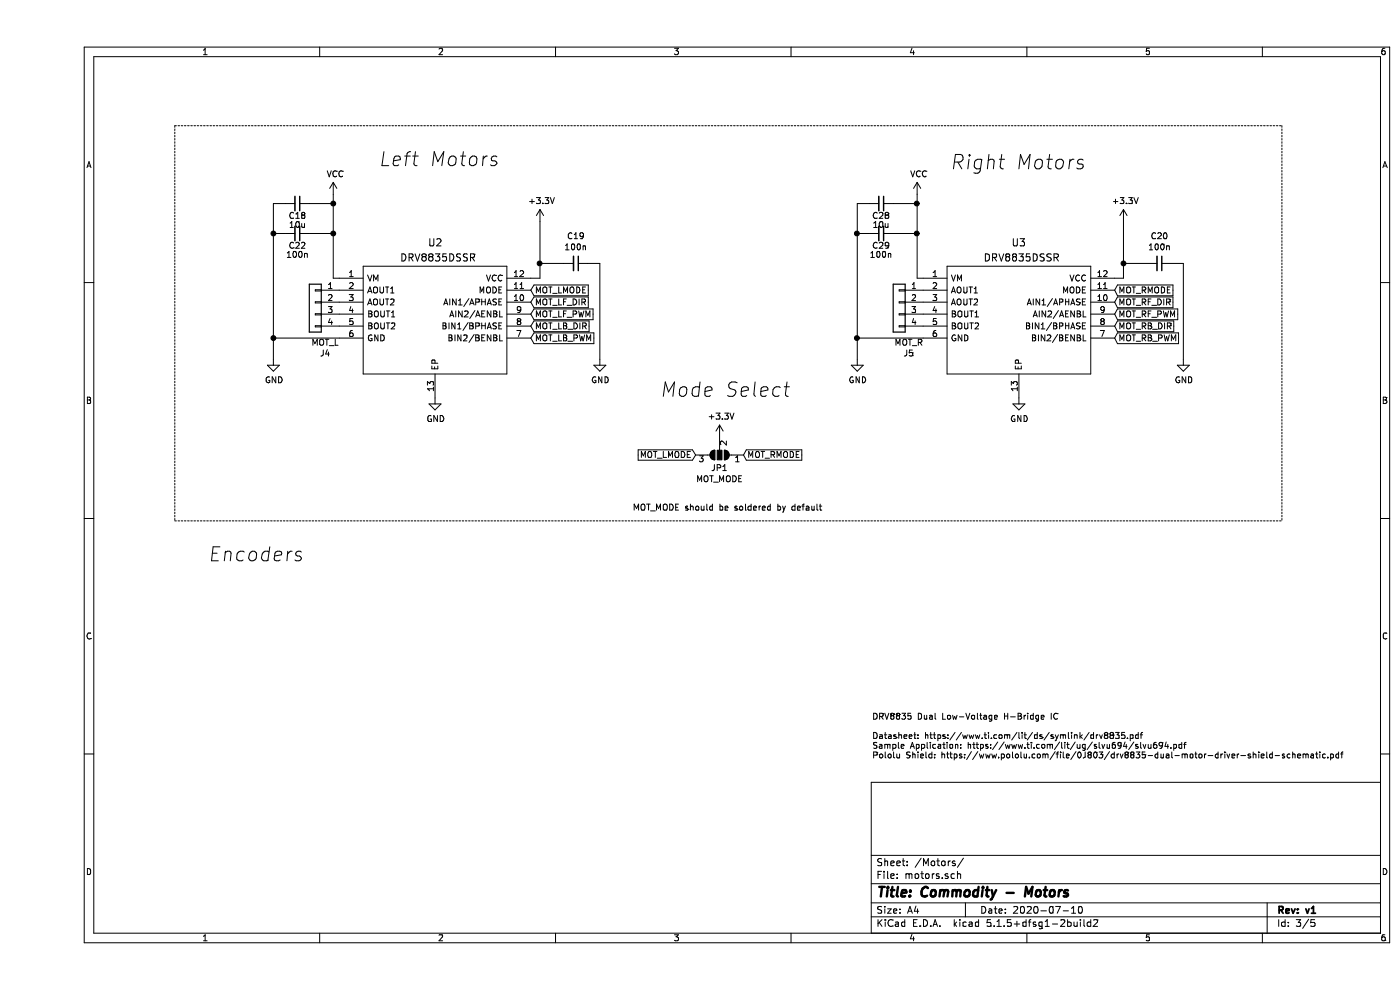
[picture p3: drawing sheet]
EESchema Schematic File Version 4
EELAYER 30 0
EELAYER END
$Descr A4 11693 8268
encoding utf-8
Sheet 3 5
Title "Commodity - Motors"
Date "2020-07-10"
Rev "v1"
Comp ""
Comment1 ""
Comment2 ""
Comment3 ""
Comment4 ""
$EndDescr
Text GLabel 4125 2625 2    50   Input ~ 0
MOT_LF_PWM
Text GLabel 4125 2725 2    50   Input ~ 0
MOT_LB_DIR
Text GLabel 4125 2825 2    50   Input ~ 0
MOT_LB_PWM
$Comp
L Device:C_Small C22
U 1 1
P 2175 1950
F 0 "C22" V 2275 1950 50  0000 C CNN
F 1 "100n" V 2350 1950 50  0000 C CNN
F 2 "Capacitor_SMD:C_0603_1608Metric" H 2175 1950 50  0001 C CNN
F 3 "~" H 2175 1950 50  0001 C CNN
F 4 "C14663" V 2175 1950 50  0001 C CNN "LCSC"
	1    2175 1950
	0    1    1    0   
$EndComp
Wire Wire Line
	2275 1950 2475 1950
$Comp
L power:GND #PWR037
U 1 1
P 1975 3000
F 0 "#PWR037" H 1975 2750 50  0001 C CNN
F 1 "GND" H 1980 2827 50  0000 C CNN
F 2 "" H 1975 3000 50  0001 C CNN
F 3 "" H 1975 3000 50  0001 C CNN
	1    1975 3000
	1    0    0    -1  
$EndComp
Wire Wire Line
	1975 1950 2075 1950
Wire Notes Line
	1150 1050 10400 1050
Wire Notes Line
	10400 1050 10400 4350
Wire Notes Line
	1150 1050 1150 4350
Wire Notes Line
	1150 4350 10400 4350
Text Notes 7625 1425 0    118  Italic 0
Right Motors
Text Notes 2850 1400 0    118  Italic 0
Left Motors
Text Notes 1425 4700 0    118  Italic 0
Encoders
$Comp
L DRV8835DSSR:DRV8835DSSR U2
U 1 1
P 2525 2325
AR Path="/5F0903EE/5F5F53BF" Ref="U2"  Part="1" 
AR Path="/5F0DCA87/5F5F53BF" Ref="U2"  Part="1" 
F 0 "U2" H 3325 2625 60  0000 C CNN
F 1 "DRV8835DSSR" H 3350 2500 60  0000 C CNN
F 2 "lib:SON50P200X300X80-13N" H 2525 2265 60  0001 C CNN
F 3 "" H 2525 2325 60  0000 C CNN
F 4 "C129328" H 2525 2325 50  0001 C CNN "LCSC"
	1    2525 2325
	1    0    0    -1  
$EndComp
Wire Wire Line
	4600 2200 4700 2200
$Comp
L power:GND #PWR035
U 1 1
P 4700 3000
F 0 "#PWR035" H 4700 2750 50  0001 C CNN
F 1 "GND" H 4705 2827 50  0000 C CNN
F 2 "" H 4700 3000 50  0001 C CNN
F 3 "" H 4700 3000 50  0001 C CNN
	1    4700 3000
	1    0    0    -1  
$EndComp
Wire Wire Line
	4400 2200 4200 2200
$Comp
L Device:C_Small C19
U 1 1
P 4500 2200
F 0 "C19" V 4271 2200 50  0000 C CNN
F 1 "100n" V 4362 2200 50  0000 C CNN
F 2 "Capacitor_SMD:C_0603_1608Metric" H 4500 2200 50  0001 C CNN
F 3 "~" H 4500 2200 50  0001 C CNN
F 4 "C14663" V 4500 2200 50  0001 C CNN "LCSC"
	1    4500 2200
	0    1    1    0   
$EndComp
$Comp
L power:+3.3V #PWR032
U 1 1
P 4200 1850
F 0 "#PWR032" H 4200 1700 50  0001 C CNN
F 1 "+3.3V" H 4215 2023 50  0000 C CNN
F 2 "" H 4200 1850 50  0001 C CNN
F 3 "" H 4200 1850 50  0001 C CNN
	1    4200 1850
	1    0    0    -1  
$EndComp
Connection ~ 4200 2200
Wire Wire Line
	4200 2200 4200 2325
Wire Wire Line
	4125 2325 4200 2325
Wire Wire Line
	2525 2325 2475 2325
$Comp
L Jumper:SolderJumper_3_Open JP1
U 1 1
P 5700 3800
F 0 "JP1" H 5700 3913 50  0000 C CNN
F 1 "MOT_MODE" H 5700 4004 50  0000 C CNN
F 2 "Jumper:SolderJumper-3_P1.3mm_Open_RoundedPad1.0x1.5mm" H 5700 3800 50  0001 C CNN
F 3 "~" H 5700 3800 50  0001 C CNN
	1    5700 3800
	-1   0    0    1   
$EndComp
Text GLabel 4125 2425 2    50   Input ~ 0
MOT_LMODE
Text GLabel 4125 2525 2    50   Input ~ 0
MOT_LF_DIR
Wire Wire Line
	2475 1950 2475 2325
Wire Wire Line
	1975 1950 1975 2825
Connection ~ 1975 2825
Wire Wire Line
	1975 2825 1975 3000
Wire Wire Line
	4700 2200 4700 3000
$Comp
L power:GND #PWR0104
U 1 1
P 3325 3325
F 0 "#PWR0104" H 3325 3075 50  0001 C CNN
F 1 "GND" H 3330 3152 50  0000 C CNN
F 2 "" H 3325 3325 50  0001 C CNN
F 3 "" H 3325 3325 50  0001 C CNN
	1    3325 3325
	1    0    0    -1  
$EndComp
Text GLabel 5500 3800 0    50   Input ~ 0
MOT_LMODE
Connection ~ 2475 1950
Wire Wire Line
	4200 1850 4200 2200
Text Notes 6975 6425 0    50   ~ 0
DRV8835 Dual Low-Voltage H-Bridge IC\n\nDatasheet: https://www.ti.com/lit/ds/symlink/drv8835.pdf\nSample Application: https://www.ti.com/lit/ug/slvu694/slvu694.pdf\nPololu Shield: https://www.pololu.com/file/0J803/drv8835-dual-motor-driver-shield-schematic.pdf\n\n
Text GLabel 9000 2625 2    50   Input ~ 0
MOT_RF_PWM
Text GLabel 9000 2725 2    50   Input ~ 0
MOT_RB_DIR
Text GLabel 9000 2825 2    50   Input ~ 0
MOT_RB_PWM
$Comp
L power:GND #PWR0111
U 1 1
P 6850 3000
F 0 "#PWR0111" H 6850 2750 50  0001 C CNN
F 1 "GND" H 6855 2827 50  0000 C CNN
F 2 "" H 6850 3000 50  0001 C CNN
F 3 "" H 6850 3000 50  0001 C CNN
	1    6850 3000
	1    0    0    -1  
$EndComp
$Comp
L DRV8835DSSR:DRV8835DSSR U3
U 1 1
P 7400 2325
F 0 "U3" H 8200 2625 60  0000 C CNN
F 1 "DRV8835DSSR" H 8225 2500 60  0000 C CNN
F 2 "lib:SON50P200X300X80-13N" H 7400 2265 60  0001 C CNN
F 3 "" H 7400 2325 60  0000 C CNN
F 4 "C129328" H 7400 2325 50  0001 C CNN "LCSC"
	1    7400 2325
	1    0    0    -1  
$EndComp
Wire Wire Line
	9475 2200 9575 2200
$Comp
L power:GND #PWR0112
U 1 1
P 9575 3000
F 0 "#PWR0112" H 9575 2750 50  0001 C CNN
F 1 "GND" H 9580 2827 50  0000 C CNN
F 2 "" H 9575 3000 50  0001 C CNN
F 3 "" H 9575 3000 50  0001 C CNN
	1    9575 3000
	1    0    0    -1  
$EndComp
Wire Wire Line
	9275 2200 9075 2200
$Comp
L Device:C_Small C20
U 1 1
P 9375 2200
F 0 "C20" V 9146 2200 50  0000 C CNN
F 1 "100n" V 9237 2200 50  0000 C CNN
F 2 "Capacitor_SMD:C_0603_1608Metric" H 9375 2200 50  0001 C CNN
F 3 "~" H 9375 2200 50  0001 C CNN
F 4 "C14663" V 9375 2200 50  0001 C CNN "LCSC"
	1    9375 2200
	0    1    1    0   
$EndComp
$Comp
L power:+3.3V #PWR0113
U 1 1
P 9075 1850
F 0 "#PWR0113" H 9075 1700 50  0001 C CNN
F 1 "+3.3V" H 9090 2023 50  0000 C CNN
F 2 "" H 9075 1850 50  0001 C CNN
F 3 "" H 9075 1850 50  0001 C CNN
	1    9075 1850
	1    0    0    -1  
$EndComp
Connection ~ 9075 2200
Wire Wire Line
	9075 2200 9075 2325
Wire Wire Line
	9000 2325 9075 2325
Wire Wire Line
	7400 2325 7350 2325
Text GLabel 9000 2425 2    50   Input ~ 0
MOT_RMODE
Text GLabel 9000 2525 2    50   Input ~ 0
MOT_RF_DIR
Wire Wire Line
	7400 2825 6850 2825
Wire Wire Line
	6850 2825 6850 3000
Wire Wire Line
	9575 2200 9575 3000
$Comp
L power:GND #PWR0114
U 1 1
P 8200 3325
F 0 "#PWR0114" H 8200 3075 50  0001 C CNN
F 1 "GND" H 8205 3152 50  0000 C CNN
F 2 "" H 8200 3325 50  0001 C CNN
F 3 "" H 8200 3325 50  0001 C CNN
	1    8200 3325
	1    0    0    -1  
$EndComp
Wire Wire Line
	9075 1850 9075 2200
Text GLabel 5900 3800 2    50   Input ~ 0
MOT_RMODE
$Comp
L power:VCC #PWR0103
U 1 1
P 2475 1625
F 0 "#PWR0103" H 2475 1475 50  0001 C CNN
F 1 "VCC" H 2490 1798 50  0000 C CNN
F 2 "" H 2475 1625 50  0001 C CNN
F 3 "" H 2475 1625 50  0001 C CNN
	1    2475 1625
	1    0    0    -1  
$EndComp
$Comp
L power:+3.3V #PWR0116
U 1 1
P 5700 3650
F 0 "#PWR0116" H 5700 3500 50  0001 C CNN
F 1 "+3.3V" H 5715 3823 50  0000 C CNN
F 2 "" H 5700 3650 50  0001 C CNN
F 3 "" H 5700 3650 50  0001 C CNN
	1    5700 3650
	1    0    0    -1  
$EndComp
Text Notes 5200 3325 0    118  Italic 0
Mode Select
Text Notes 4975 4275 0    50   ~ 0
MOT_MODE should be soldered by default
Wire Wire Line
	1975 2825 2525 2825
$Comp
L Connector_Generic:Conn_01x04 J4
U 1 1
P 2325 2525
F 0 "J4" H 2243 2100 50  0000 C CNN
F 1 "MOT_L" H 2243 2191 50  0000 C CNN
F 2 "Connector_Molex:Molex_PicoBlade_53048-0410_1x04_P1.25mm_Horizontal" H 2325 2525 50  0001 C CNN
F 3 "~" H 2325 2525 50  0001 C CNN
F 4 "2779802" H 2325 2525 50  0001 C CNN "Farnell"
	1    2325 2525
	-1   0    0    -1  
$EndComp
$Comp
L Device:C_Small C18
U 1 1
P 2175 1700
F 0 "C18" V 2275 1700 50  0000 C CNN
F 1 "10u" V 2350 1700 50  0000 C CNN
F 2 "Capacitor_SMD:C_1206_3216Metric" H 2175 1700 50  0001 C CNN
F 3 "~" H 2175 1700 50  0001 C CNN
F 4 "C13585" V 2175 1700 50  0001 C CNN "LCSC"
	1    2175 1700
	0    1    1    0   
$EndComp
Wire Wire Line
	2275 1700 2475 1700
Wire Wire Line
	2475 1700 2475 1625
Wire Wire Line
	2475 1700 2475 1950
Connection ~ 2475 1700
Wire Wire Line
	2075 1700 1975 1700
Wire Wire Line
	1975 1700 1975 1950
Connection ~ 1975 1950
$Comp
L Device:C_Small C29
U 1 1
P 7050 1950
F 0 "C29" V 7150 1950 50  0000 C CNN
F 1 "100n" V 7225 1950 50  0000 C CNN
F 2 "Capacitor_SMD:C_0603_1608Metric" H 7050 1950 50  0001 C CNN
F 3 "~" H 7050 1950 50  0001 C CNN
F 4 "C14663" V 7050 1950 50  0001 C CNN "LCSC"
	1    7050 1950
	0    1    1    0   
$EndComp
Wire Wire Line
	7150 1950 7350 1950
Wire Wire Line
	6850 1950 6950 1950
Wire Wire Line
	7350 1950 7350 2325
Wire Wire Line
	6850 1950 6850 2825
Connection ~ 7350 1950
$Comp
L power:VCC #PWR036
U 1 1
P 7350 1625
F 0 "#PWR036" H 7350 1475 50  0001 C CNN
F 1 "VCC" H 7365 1798 50  0000 C CNN
F 2 "" H 7350 1625 50  0001 C CNN
F 3 "" H 7350 1625 50  0001 C CNN
	1    7350 1625
	1    0    0    -1  
$EndComp
$Comp
L Device:C_Small C28
U 1 1
P 7050 1700
F 0 "C28" V 7150 1700 50  0000 C CNN
F 1 "10u" V 7225 1700 50  0000 C CNN
F 2 "Capacitor_SMD:C_1206_3216Metric" H 7050 1700 50  0001 C CNN
F 3 "~" H 7050 1700 50  0001 C CNN
F 4 "C13585" V 7050 1700 50  0001 C CNN "LCSC"
	1    7050 1700
	0    1    1    0   
$EndComp
Wire Wire Line
	7150 1700 7350 1700
Wire Wire Line
	7350 1700 7350 1625
Wire Wire Line
	7350 1700 7350 1950
Connection ~ 7350 1700
Wire Wire Line
	6950 1700 6850 1700
Wire Wire Line
	6850 1700 6850 1950
Connection ~ 6850 1950
Connection ~ 6850 2825
$Comp
L Connector_Generic:Conn_01x04 J5
U 1 1
P 7200 2525
F 0 "J5" H 7118 2100 50  0000 C CNN
F 1 "MOT_R" H 7118 2191 50  0000 C CNN
F 2 "Connector_Molex:Molex_PicoBlade_53048-0410_1x04_P1.25mm_Horizontal" H 7200 2525 50  0001 C CNN
F 3 "~" H 7200 2525 50  0001 C CNN
F 4 "2779802" H 7200 2525 50  0001 C CNN "Farnell"
	1    7200 2525
	-1   0    0    -1  
$EndComp
$EndSCHEMATC
